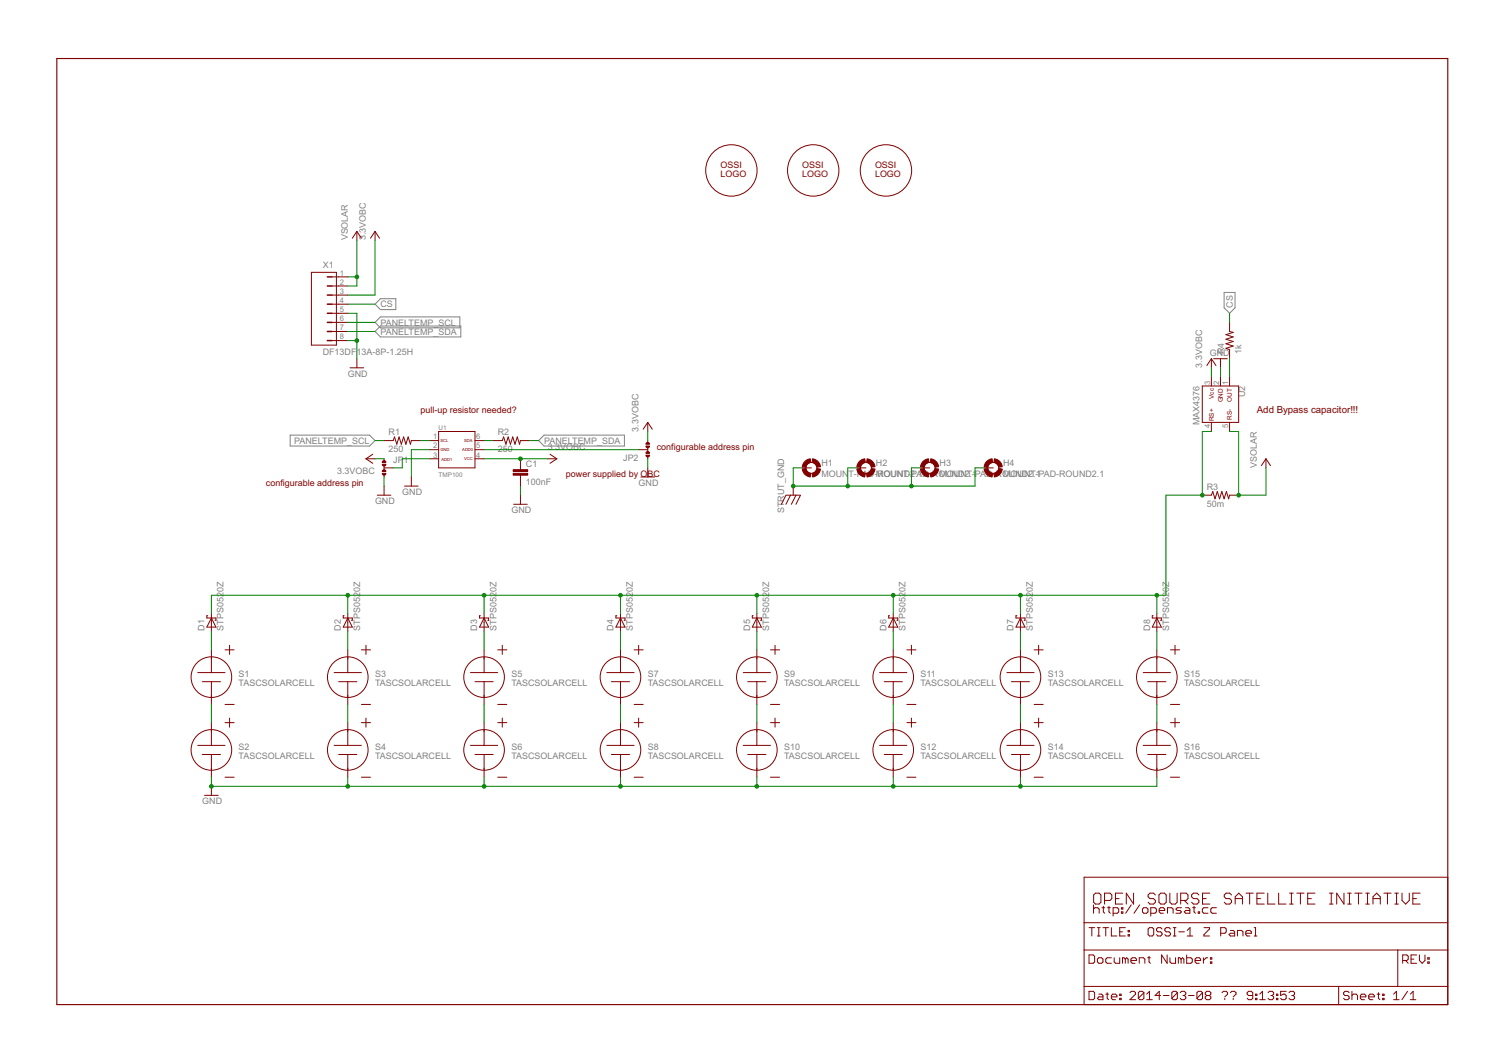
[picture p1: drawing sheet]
<?xml version="1.0" encoding="utf-8"?>
<!DOCTYPE eagle SYSTEM "eagle.dtd">
<eagle version="6.5.0">
<drawing>
<settings>
<setting alwaysvectorfont="no"/>
<setting verticaltext="up"/>
</settings>
<grid distance="0.1" unitdist="inch" unit="inch" style="lines" multiple="1" display="no" altdistance="0.01" altunitdist="inch" altunit="inch"/>
<schematic xreflabel="%F%N/%S.%C%R" xrefpart="/%S.%C%R">
<libraries>
<library name="OSSI">
<symbols>
<symbol name="TASCSOLARCELL">
<circle x="0" y="0" radius="5.6796125" width="0.254" layer="94"/>
<wire x1="-3.81" y1="1.27" x2="0" y2="1.27" width="0.254" layer="94"/>
<wire x1="0" y1="1.27" x2="3.81" y2="1.27" width="0.254" layer="94"/>
<wire x1="-2.54" y1="-1.27" x2="0" y2="-1.27" width="0.254" layer="94"/>
<wire x1="0" y1="-1.27" x2="2.54" y2="-1.27" width="0.254" layer="94"/>
<wire x1="0" y1="1.27" x2="0" y2="5.588" width="0.254" layer="94"/>
<wire x1="0" y1="-1.27" x2="0" y2="-5.588" width="0.254" layer="94"/>
<pin name="P" x="0" y="7.62" visible="off" length="short" direction="pwr" rot="R270"/>
<pin name="N" x="0" y="-7.62" visible="off" length="short" direction="pwr" rot="R90"/>
<wire x1="3.81" y1="7.62" x2="6.35" y2="7.62" width="0.254" layer="94"/>
<wire x1="5.08" y1="8.89" x2="5.08" y2="6.35" width="0.254" layer="94"/>
<wire x1="3.81" y1="-7.62" x2="6.35" y2="-7.62" width="0.254" layer="94"/>
<text x="7.62" y="0" size="1.778" layer="95">&gt;NAME</text>
<text x="7.62" y="-2.54" size="1.778" layer="96">&gt;VALUE</text>
</symbol>
<symbol name="SCHOTTKYDIODE">
<wire x1="-1.27" y1="-1.27" x2="1.27" y2="0" width="0.254" layer="94"/>
<wire x1="1.27" y1="0" x2="-1.27" y2="1.27" width="0.254" layer="94"/>
<wire x1="1.905" y1="1.27" x2="1.27" y2="1.27" width="0.254" layer="94"/>
<wire x1="1.27" y1="1.27" x2="1.27" y2="0" width="0.254" layer="94"/>
<wire x1="-1.27" y1="1.27" x2="-1.27" y2="-1.27" width="0.254" layer="94"/>
<wire x1="1.27" y1="0" x2="1.27" y2="-1.27" width="0.254" layer="94"/>
<wire x1="1.905" y1="1.27" x2="1.905" y2="1.016" width="0.254" layer="94"/>
<wire x1="1.27" y1="-1.27" x2="0.635" y2="-1.27" width="0.254" layer="94"/>
<wire x1="0.635" y1="-1.016" x2="0.635" y2="-1.27" width="0.254" layer="94"/>
<text x="-2.286" y="1.905" size="1.778" layer="95">&gt;NAME</text>
<text x="-2.286" y="-3.429" size="1.778" layer="96">&gt;VALUE</text>
<pin name="A" x="-2.54" y="0" visible="off" length="short" direction="pas"/>
<pin name="C" x="2.54" y="0" visible="off" length="short" direction="pas" rot="R180"/>
</symbol>
<symbol name="GND">
<wire x1="-1.905" y1="0" x2="1.905" y2="0" width="0.254" layer="94"/>
<text x="-2.54" y="-2.54" size="1.778" layer="96">&gt;VALUE</text>
<pin name="GND" x="0" y="2.54" visible="off" length="short" direction="sup" rot="R270"/>
</symbol>
<symbol name="TMP100">
<wire x1="-5.08" y1="5.08" x2="5.08" y2="5.08" width="0.254" layer="94"/>
<wire x1="5.08" y1="5.08" x2="5.08" y2="-5.08" width="0.254" layer="94"/>
<wire x1="5.08" y1="-5.08" x2="-5.08" y2="-5.08" width="0.254" layer="94"/>
<wire x1="-5.08" y1="-5.08" x2="-5.08" y2="5.08" width="0.254" layer="94"/>
<pin name="1" x="-7.62" y="2.54" visible="pad" length="short"/>
<pin name="6" x="7.62" y="2.54" visible="pad" length="short" rot="R180"/>
<pin name="2" x="-7.62" y="0" visible="pad" length="short"/>
<pin name="5" x="7.62" y="0" visible="pad" length="short" rot="R180"/>
<pin name="3" x="-7.62" y="-2.54" visible="pad" length="short"/>
<pin name="4" x="7.62" y="-2.54" visible="pad" length="short" rot="R180"/>
<text x="-5.08" y="5.588" size="1.27" layer="95">&gt;NAME</text>
<text x="-5.08" y="-7.62" size="1.27" layer="96">&gt;VALUE</text>
<text x="2.032" y="-2.794" size="0.8128" layer="94">VCC</text>
<text x="-4.572" y="2.032" size="0.8128" layer="94">SCL</text>
<text x="2.032" y="2.286" size="0.8128" layer="94">SDA</text>
<text x="-4.572" y="-0.254" size="0.8128" layer="94">GND</text>
<text x="1.524" y="-0.254" size="0.8128" layer="94">ADD0</text>
<text x="-4.318" y="-3.048" size="0.8128" layer="94">ADD1</text>
</symbol>
<symbol name="R">
<wire x1="-2.54" y1="0" x2="-2.159" y2="1.016" width="0.2032" layer="94"/>
<wire x1="-2.159" y1="1.016" x2="-1.524" y2="-1.016" width="0.2032" layer="94"/>
<wire x1="-1.524" y1="-1.016" x2="-0.889" y2="1.016" width="0.2032" layer="94"/>
<wire x1="-0.889" y1="1.016" x2="-0.254" y2="-1.016" width="0.2032" layer="94"/>
<wire x1="-0.254" y1="-1.016" x2="0.381" y2="1.016" width="0.2032" layer="94"/>
<wire x1="0.381" y1="1.016" x2="1.016" y2="-1.016" width="0.2032" layer="94"/>
<wire x1="1.016" y1="-1.016" x2="1.651" y2="1.016" width="0.2032" layer="94"/>
<wire x1="1.651" y1="1.016" x2="2.286" y2="-1.016" width="0.2032" layer="94"/>
<wire x1="2.286" y1="-1.016" x2="2.54" y2="0" width="0.2032" layer="94"/>
<text x="-3.81" y="1.4986" size="1.778" layer="95">&gt;NAME</text>
<text x="-3.81" y="-3.302" size="1.778" layer="96">&gt;VALUE</text>
<pin name="2" x="5.08" y="0" visible="off" length="short" direction="pas" swaplevel="1" rot="R180"/>
<pin name="1" x="-5.08" y="0" visible="off" length="short" direction="pas" swaplevel="1"/>
</symbol>
<symbol name="3.3VOBC">
<wire x1="1.27" y1="0.635" x2="0" y2="2.54" width="0.254" layer="94"/>
<wire x1="0" y1="2.54" x2="-1.27" y2="0.635" width="0.254" layer="94"/>
<text x="-2.54" y="0" size="1.778" layer="96" rot="R90">&gt;VALUE</text>
<pin name="3.3VOBC" x="0" y="0" visible="off" length="short" direction="sup" rot="R90"/>
</symbol>
<symbol name="C">
<wire x1="0" y1="0" x2="0" y2="-0.508" width="0.1524" layer="94"/>
<wire x1="0" y1="-2.54" x2="0" y2="-2.032" width="0.1524" layer="94"/>
<text x="1.524" y="0.381" size="1.778" layer="95">&gt;NAME</text>
<text x="1.524" y="-4.699" size="1.778" layer="96">&gt;VALUE</text>
<rectangle x1="-2.032" y1="-2.032" x2="2.032" y2="-1.524" layer="94"/>
<rectangle x1="-2.032" y1="-1.016" x2="2.032" y2="-0.508" layer="94"/>
<pin name="1" x="0" y="2.54" visible="off" length="short" direction="pas" swaplevel="1" rot="R270"/>
<pin name="2" x="0" y="-5.08" visible="off" length="short" direction="pas" swaplevel="1" rot="R90"/>
</symbol>
<symbol name="MAX4376">
<pin name="P$1" x="-7.62" y="2.54" visible="pad" length="short" direction="out"/>
<pin name="P$2" x="-7.62" y="0" visible="pad" length="short" direction="pwr"/>
<pin name="P$3" x="-7.62" y="-2.54" visible="pad" length="short" direction="pwr"/>
<pin name="P$4" x="7.62" y="-2.54" visible="pad" length="short" direction="in" rot="R180"/>
<pin name="P$5" x="7.62" y="2.54" visible="pad" length="short" direction="in" rot="R180"/>
<wire x1="-5.08" y1="5.08" x2="-5.08" y2="-5.08" width="0.254" layer="94"/>
<wire x1="-5.08" y1="-5.08" x2="5.08" y2="-5.08" width="0.254" layer="94"/>
<wire x1="5.08" y1="-5.08" x2="5.08" y2="5.08" width="0.254" layer="94"/>
<wire x1="5.08" y1="5.08" x2="-5.08" y2="5.08" width="0.254" layer="94"/>
<text x="-5.08" y="5.08" size="1.778" layer="95">&gt;NAME</text>
<text x="-5.08" y="-7.62" size="1.778" layer="96">&gt;VALUE</text>
<text x="-4.445" y="1.905" size="1.27" layer="94">OUT</text>
<text x="-4.445" y="-0.635" size="1.27" layer="94">GND</text>
<text x="-4.445" y="-3.175" size="1.27" layer="94">Vcc</text>
<text x="1.27" y="-3.175" size="1.27" layer="94">RS+</text>
<text x="1.27" y="1.905" size="1.27" layer="94">RS-</text>
</symbol>
<symbol name="CON1X8">
<wire x1="-5.08" y1="11.43" x2="1.905" y2="11.43" width="0.254" layer="94"/>
<wire x1="1.905" y1="-8.89" x2="1.905" y2="11.43" width="0.254" layer="94"/>
<wire x1="1.905" y1="-8.89" x2="-5.08" y2="-8.89" width="0.254" layer="94"/>
<wire x1="-5.08" y1="11.43" x2="-5.08" y2="-8.89" width="0.254" layer="94"/>
<wire x1="2.54" y1="10.16" x2="0.635" y2="10.16" width="0.1524" layer="94"/>
<wire x1="2.54" y1="7.62" x2="0.635" y2="7.62" width="0.1524" layer="94"/>
<wire x1="2.54" y1="5.08" x2="0.635" y2="5.08" width="0.1524" layer="94"/>
<wire x1="2.54" y1="2.54" x2="0.635" y2="2.54" width="0.1524" layer="94"/>
<wire x1="2.54" y1="0" x2="0.635" y2="0" width="0.1524" layer="94"/>
<wire x1="2.54" y1="-2.54" x2="0.635" y2="-2.54" width="0.1524" layer="94"/>
<wire x1="2.54" y1="-5.08" x2="0.635" y2="-5.08" width="0.1524" layer="94"/>
<wire x1="2.54" y1="-7.62" x2="0.635" y2="-7.62" width="0.1524" layer="94"/>
<wire x1="0.635" y1="10.16" x2="-0.635" y2="10.16" width="0.4064" layer="94"/>
<wire x1="0.635" y1="7.62" x2="-0.635" y2="7.62" width="0.4064" layer="94"/>
<wire x1="0.635" y1="5.08" x2="-0.635" y2="5.08" width="0.4064" layer="94"/>
<wire x1="0.635" y1="2.54" x2="-0.635" y2="2.54" width="0.4064" layer="94"/>
<wire x1="0.635" y1="0" x2="-0.635" y2="0" width="0.4064" layer="94"/>
<wire x1="0.635" y1="-2.54" x2="-0.635" y2="-2.54" width="0.4064" layer="94"/>
<wire x1="0.635" y1="-5.08" x2="-0.635" y2="-5.08" width="0.4064" layer="94"/>
<wire x1="0.635" y1="-7.62" x2="-0.635" y2="-7.62" width="0.4064" layer="94"/>
<text x="-1.905" y="12.7" size="1.778" layer="95">&gt;NAME</text>
<text x="-1.905" y="-11.7475" size="1.778" layer="96">&gt;VALUE</text>
<pin name="1" x="5.08" y="10.16" visible="pad" length="short" direction="pas" rot="R180"/>
<pin name="2" x="5.08" y="7.62" visible="pad" length="short" direction="pas" rot="R180"/>
<pin name="3" x="5.08" y="5.08" visible="pad" length="short" direction="pas" rot="R180"/>
<pin name="4" x="5.08" y="2.54" visible="pad" length="short" direction="pas" rot="R180"/>
<pin name="5" x="5.08" y="0" visible="pad" length="short" direction="pas" rot="R180"/>
<pin name="6" x="5.08" y="-2.54" visible="pad" length="short" direction="pas" rot="R180"/>
<pin name="7" x="5.08" y="-5.08" visible="pad" length="short" direction="pas" rot="R180"/>
<pin name="8" x="5.08" y="-7.62" visible="pad" length="short" direction="pas" rot="R180"/>
</symbol>
<symbol name="VSOLAR">
<wire x1="1.27" y1="0.635" x2="0" y2="2.54" width="0.254" layer="94"/>
<wire x1="0" y1="2.54" x2="-1.27" y2="0.635" width="0.254" layer="94"/>
<text x="-2.54" y="0" size="1.778" layer="96" rot="R90">&gt;VALUE</text>
<pin name="VSOLAR" x="0" y="0" visible="off" length="short" direction="sup" rot="R90"/>
</symbol>
<symbol name="J2">
<wire x1="0" y1="2.54" x2="0" y2="1.778" width="0.1524" layer="94"/>
<wire x1="0" y1="0.508" x2="0" y2="-0.508" width="0.1524" layer="94"/>
<wire x1="0" y1="-2.54" x2="0" y2="-1.778" width="0.1524" layer="94"/>
<wire x1="-0.254" y1="1.524" x2="0.254" y2="1.524" width="0.508" layer="94" curve="-180" cap="flat"/>
<wire x1="-0.254" y1="-1.016" x2="0.254" y2="-1.016" width="0.508" layer="94" curve="-180" cap="flat"/>
<wire x1="0.254" y1="1.016" x2="-0.254" y2="1.016" width="0.508" layer="94" curve="-180" cap="flat"/>
<wire x1="0.254" y1="-1.524" x2="-0.254" y2="-1.524" width="0.508" layer="94" curve="-180" cap="flat"/>
<text x="2.54" y="1.27" size="1.778" layer="95">&gt;NAME</text>
<pin name="2" x="2.54" y="0" visible="off" length="short" direction="pas" rot="R180"/>
<pin name="1" x="0" y="2.54" visible="off" length="point" direction="pas" rot="R270"/>
<pin name="3" x="0" y="-2.54" visible="off" length="point" direction="pas" rot="R90"/>
</symbol>
<symbol name="PAD-ROUND">
<wire x1="0.254" y1="2.032" x2="2.032" y2="0.254" width="1.016" layer="94" curve="-75.749967" cap="flat"/>
<wire x1="-2.032" y1="0.254" x2="-0.254" y2="2.032" width="1.016" layer="94" curve="-75.749967" cap="flat"/>
<wire x1="-2.032" y1="-0.254" x2="-0.254" y2="-2.032" width="1.016" layer="94" curve="75.749967" cap="flat"/>
<wire x1="0.254" y1="-2.032" x2="2.032" y2="-0.254" width="1.016" layer="94" curve="75.749967" cap="flat"/>
<circle x="0" y="0" radius="1.524" width="0.0508" layer="94"/>
<text x="2.794" y="0.5842" size="1.778" layer="95">&gt;NAME</text>
<text x="2.794" y="-2.4638" size="1.778" layer="96">&gt;VALUE</text>
<pin name="MOUNT" x="-2.54" y="0" visible="off" length="short" direction="pas"/>
</symbol>
<symbol name="STRUT_GND">
<wire x1="-1.905" y1="-2.54" x2="-0.762" y2="-2.54" width="0.254" layer="94"/>
<text x="-2.54" y="-7.62" size="1.778" layer="96" rot="R90">&gt;VALUE</text>
<pin name="STRUT_GND" x="0" y="0" visible="off" length="short" direction="sup" rot="R270"/>
<wire x1="-0.762" y1="-2.54" x2="0.762" y2="-2.54" width="0.254" layer="94"/>
<wire x1="0.762" y1="-2.54" x2="1.905" y2="-2.54" width="0.254" layer="94"/>
<wire x1="2.032" y1="-2.54" x2="0.762" y2="-5.08" width="0.254" layer="94"/>
<wire x1="0.762" y1="-2.54" x2="-0.508" y2="-5.08" width="0.254" layer="94"/>
<wire x1="-0.762" y1="-2.54" x2="-2.032" y2="-5.08" width="0.254" layer="94"/>
<wire x1="-2.032" y1="-2.54" x2="-3.302" y2="-5.08" width="0.254" layer="94"/>
</symbol>
<symbol name="OSSILOGO">
<text x="0" y="0" size="1.778" layer="94">OSSI</text>
<circle x="3.048" y="-0.762" radius="7.184203125" width="0.254" layer="94"/>
<text x="0" y="-2.54" size="1.778" layer="94">LOGO</text>
</symbol>
</symbols>
<devicesets>
<deviceset name="TASCSOLARCELL" prefix="S">
<gates>
<gate name="G$1" symbol="TASCSOLARCELL" x="0" y="0"/>
</gates>
<devices>
<device name="" package="TASCSOLARCELL">
<connects>
<connect gate="G$1" pin="N" pad="N"/>
<connect gate="G$1" pin="P" pad="P"/>
</connects>
<technologies>
<technology name=""/>
</technologies>
</device>
</devices>
</deviceset>
<deviceset name="STPS0520Z" prefix="D">
<gates>
<gate name="G$1" symbol="SCHOTTKYDIODE" x="0" y="0"/>
</gates>
<devices>
<device name="" package="SOD-123">
<connects>
<connect gate="G$1" pin="A" pad="A"/>
<connect gate="G$1" pin="C" pad="C"/>
</connects>
<technologies>
<technology name=""/>
</technologies>
</device>
</devices>
</deviceset>
<deviceset name="GND" prefix="GND">
<gates>
<gate name="1" symbol="GND" x="0" y="0"/>
</gates>
<devices>
<device name="">
<technologies>
<technology name=""/>
</technologies>
</device>
</devices>
</deviceset>
<deviceset name="TMP100" prefix="U">
<gates>
<gate name="G$1" symbol="TMP100" x="0" y="0"/>
</gates>
<devices>
<device name="" package="SOT23-6DBV">
<connects>
<connect gate="G$1" pin="1" pad="1"/>
<connect gate="G$1" pin="2" pad="2"/>
<connect gate="G$1" pin="3" pad="3"/>
<connect gate="G$1" pin="4" pad="4"/>
<connect gate="G$1" pin="5" pad="5"/>
<connect gate="G$1" pin="6" pad="6"/>
</connects>
<technologies>
<technology name=""/>
</technologies>
</device>
</devices>
</deviceset>
<deviceset name="R" prefix="R" uservalue="yes">
<gates>
<gate name="G$1" symbol="R" x="0" y="0"/>
</gates>
<devices>
<device name="0603(1608)" package="R0603(1608)">
<connects>
<connect gate="G$1" pin="1" pad="1"/>
<connect gate="G$1" pin="2" pad="2"/>
</connects>
<technologies>
<technology name=""/>
</technologies>
</device>
<device name="0805(2012)" package="R0805(2012)">
<connects>
<connect gate="G$1" pin="1" pad="1"/>
<connect gate="G$1" pin="2" pad="2"/>
</connects>
<technologies>
<technology name=""/>
</technologies>
</device>
<device name="WSL1206" package="WSL1206">
<connects>
<connect gate="G$1" pin="1" pad="P$1"/>
<connect gate="G$1" pin="2" pad="P$2"/>
</connects>
<technologies>
<technology name=""/>
</technologies>
</device>
</devices>
</deviceset>
<deviceset name="3.3VOBC" prefix="3.3VOBC">
<gates>
<gate name="G$1" symbol="3.3VOBC" x="0" y="0"/>
</gates>
<devices>
<device name="">
<technologies>
<technology name=""/>
</technologies>
</device>
</devices>
</deviceset>
<deviceset name="C" prefix="C" uservalue="yes">
<gates>
<gate name="G$1" symbol="C" x="0" y="0"/>
</gates>
<devices>
<device name="0603(1608)" package="C0603(1608)">
<connects>
<connect gate="G$1" pin="1" pad="1"/>
<connect gate="G$1" pin="2" pad="2"/>
</connects>
<technologies>
<technology name=""/>
</technologies>
</device>
<device name="0805(2012)" package="C0805(2012)">
<connects>
<connect gate="G$1" pin="1" pad="1"/>
<connect gate="G$1" pin="2" pad="2"/>
</connects>
<technologies>
<technology name=""/>
</technologies>
</device>
</devices>
</deviceset>
<deviceset name="MAX4376" prefix="U">
<gates>
<gate name="G$1" symbol="MAX4376" x="0" y="0"/>
</gates>
<devices>
<device name="" package="SOT23-5DBV">
<connects>
<connect gate="G$1" pin="P$1" pad="1"/>
<connect gate="G$1" pin="P$2" pad="2"/>
<connect gate="G$1" pin="P$3" pad="3"/>
<connect gate="G$1" pin="P$4" pad="4"/>
<connect gate="G$1" pin="P$5" pad="5"/>
</connects>
<technologies>
<technology name=""/>
</technologies>
</device>
</devices>
</deviceset>
<deviceset name="DF13" prefix="X">
<gates>
<gate name="G$1" symbol="CON1X8" x="0" y="0"/>
</gates>
<devices>
<device name="DF13C-8P-1.25V" package="DF13C-8P">
<connects>
<connect gate="G$1" pin="1" pad="1"/>
<connect gate="G$1" pin="2" pad="2"/>
<connect gate="G$1" pin="3" pad="3"/>
<connect gate="G$1" pin="4" pad="4"/>
<connect gate="G$1" pin="5" pad="5"/>
<connect gate="G$1" pin="6" pad="6"/>
<connect gate="G$1" pin="7" pad="7"/>
<connect gate="G$1" pin="8" pad="8"/>
</connects>
<technologies>
<technology name=""/>
</technologies>
</device>
<device name="DF13A-8P-1.25H" package="DF13A-8P">
<connects>
<connect gate="G$1" pin="1" pad="1"/>
<connect gate="G$1" pin="2" pad="2"/>
<connect gate="G$1" pin="3" pad="3"/>
<connect gate="G$1" pin="4" pad="4"/>
<connect gate="G$1" pin="5" pad="5"/>
<connect gate="G$1" pin="6" pad="6"/>
<connect gate="G$1" pin="7" pad="7"/>
<connect gate="G$1" pin="8" pad="8"/>
</connects>
<technologies>
<technology name=""/>
</technologies>
</device>
<device name="DF13-8P-1.25DSA" package="DF13-8P-1.25DSA">
<connects>
<connect gate="G$1" pin="1" pad="1"/>
<connect gate="G$1" pin="2" pad="2"/>
<connect gate="G$1" pin="3" pad="3"/>
<connect gate="G$1" pin="4" pad="4"/>
<connect gate="G$1" pin="5" pad="5"/>
<connect gate="G$1" pin="6" pad="6"/>
<connect gate="G$1" pin="7" pad="7"/>
<connect gate="G$1" pin="8" pad="8"/>
</connects>
<technologies>
<technology name=""/>
</technologies>
</device>
</devices>
</deviceset>
<deviceset name="VSOLAR" prefix="VSOLAR">
<gates>
<gate name="G$1" symbol="VSOLAR" x="0" y="0"/>
</gates>
<devices>
<device name="">
<technologies>
<technology name=""/>
</technologies>
</device>
</devices>
</deviceset>
<deviceset name="JP2" prefix="JP">
<gates>
<gate name="G$1" symbol="J2" x="0" y="0"/>
</gates>
<devices>
<device name="" package="JP2SMD0603">
<connects>
<connect gate="G$1" pin="1" pad="1"/>
<connect gate="G$1" pin="2" pad="2"/>
<connect gate="G$1" pin="3" pad="3"/>
</connects>
<technologies>
<technology name=""/>
</technologies>
</device>
</devices>
</deviceset>
<deviceset name="MOUNT-PAD-ROUND" prefix="H">
<gates>
<gate name="G$1" symbol="PAD-ROUND" x="0" y="0"/>
</gates>
<devices>
<device name="3.2" package="3.2-PAD-ROUND">
<connects>
<connect gate="G$1" pin="MOUNT" pad="B3,2"/>
</connects>
<technologies>
<technology name=""/>
</technologies>
</device>
<device name="2.1" package="2.1-PAD-ROUND">
<connects>
<connect gate="G$1" pin="MOUNT" pad="B3,2"/>
</connects>
<technologies>
<technology name=""/>
</technologies>
</device>
</devices>
</deviceset>
<deviceset name="STRUT_GND" prefix="STRUT_GND">
<gates>
<gate name="G$1" symbol="STRUT_GND" x="0" y="0"/>
</gates>
<devices>
<device name="">
<technologies>
<technology name=""/>
</technologies>
</device>
</devices>
</deviceset>
<deviceset name="OSSILOGO">
<gates>
<gate name="G$1" symbol="OSSILOGO" x="0" y="0"/>
</gates>
<devices>
<device name="-10" package="OSSILOGO1010">
<technologies>
<technology name=""/>
</technologies>
</device>
<device name="-30" package="OSSILOGO3030">
<technologies>
<technology name=""/>
</technologies>
</device>
<device name="RECT" package="OSSILOGORECT1005">
<technologies>
<technology name=""/>
</technologies>
</device>
</devices>
</deviceset>
<deviceset name="OSSITAG">
<gates>
<gate name="G$1" symbol="OSSILOGO" x="-2.54" y="2.54"/>
</gates>
<devices>
<device name="" package="OSSISCIENCEISFANTASY">
<technologies>
<technology name=""/>
</technologies>
</device>
<device name="CC" package="CCLOGO">
<technologies>
<technology name=""/>
</technologies>
</device>
</devices>
</deviceset>
</devicesets>
</library>
<library name="frames">
<symbols>
<symbol name="DINA3_L">
<frame x1="0" y1="0" x2="388.62" y2="264.16" columns="4" rows="4" layer="94" border-left="no" border-top="no" border-right="no" border-bottom="no"/>
</symbol>
<symbol name="DOCFIELD">
<wire x1="0" y1="0" x2="71.12" y2="0" width="0.1016" layer="94"/>
<wire x1="101.6" y1="15.24" x2="87.63" y2="15.24" width="0.1016" layer="94"/>
<wire x1="0" y1="0" x2="0" y2="5.08" width="0.1016" layer="94"/>
<wire x1="0" y1="5.08" x2="71.12" y2="5.08" width="0.1016" layer="94"/>
<wire x1="0" y1="5.08" x2="0" y2="15.24" width="0.1016" layer="94"/>
<wire x1="101.6" y1="15.24" x2="101.6" y2="5.08" width="0.1016" layer="94"/>
<wire x1="71.12" y1="5.08" x2="71.12" y2="0" width="0.1016" layer="94"/>
<wire x1="71.12" y1="5.08" x2="87.63" y2="5.08" width="0.1016" layer="94"/>
<wire x1="71.12" y1="0" x2="101.6" y2="0" width="0.1016" layer="94"/>
<wire x1="87.63" y1="15.24" x2="87.63" y2="5.08" width="0.1016" layer="94"/>
<wire x1="87.63" y1="15.24" x2="0" y2="15.24" width="0.1016" layer="94"/>
<wire x1="87.63" y1="5.08" x2="101.6" y2="5.08" width="0.1016" layer="94"/>
<wire x1="101.6" y1="5.08" x2="101.6" y2="0" width="0.1016" layer="94"/>
<wire x1="0" y1="15.24" x2="0" y2="22.86" width="0.1016" layer="94"/>
<wire x1="101.6" y1="35.56" x2="0" y2="35.56" width="0.1016" layer="94"/>
<wire x1="101.6" y1="35.56" x2="101.6" y2="22.86" width="0.1016" layer="94"/>
<wire x1="0" y1="22.86" x2="101.6" y2="22.86" width="0.1016" layer="94"/>
<wire x1="0" y1="22.86" x2="0" y2="35.56" width="0.1016" layer="94"/>
<wire x1="101.6" y1="22.86" x2="101.6" y2="15.24" width="0.1016" layer="94"/>
<text x="1.27" y="1.27" size="2.54" layer="94" font="vector">Date:</text>
<text x="12.7" y="1.27" size="2.54" layer="94" font="vector">&gt;LAST_DATE_TIME</text>
<text x="72.39" y="1.27" size="2.54" layer="94" font="vector">Sheet:</text>
<text x="86.36" y="1.27" size="2.54" layer="94" font="vector">&gt;SHEET</text>
<text x="88.9" y="11.43" size="2.54" layer="94" font="vector">REV:</text>
<text x="1.27" y="19.05" size="2.54" layer="94" font="vector">TITLE:</text>
<text x="1.27" y="11.43" size="2.54" layer="94" font="vector">Document Number:</text>
<text x="17.78" y="19.05" size="2.54" layer="94" font="vector">&gt;DRAWING_NAME</text>
</symbol>
</symbols>
<devicesets>
<deviceset name="DINA3_L" prefix="FRAME" uservalue="yes">
<gates>
<gate name="G$1" symbol="DINA3_L" x="0" y="0"/>
<gate name="G$2" symbol="DOCFIELD" x="287.02" y="0" addlevel="must"/>
</gates>
<devices>
<device name="">
<technologies>
<technology name=""/>
</technologies>
</device>
</devices>
</deviceset>
</devicesets>
</library>
</libraries>
<attributes>
</attributes>
<variantdefs>
</variantdefs>
<classes>
<class number="0" name="default" width="0" drill="0">
</class>
</classes>
<parts>
<part name="S1" library="OSSI" deviceset="TASCSOLARCELL" device=""/>
<part name="S2" library="OSSI" deviceset="TASCSOLARCELL" device=""/>
<part name="D1" library="OSSI" deviceset="STPS0520Z" device=""/>
<part name="GND1" library="OSSI" deviceset="GND" device=""/>
<part name="S3" library="OSSI" deviceset="TASCSOLARCELL" device=""/>
<part name="S4" library="OSSI" deviceset="TASCSOLARCELL" device=""/>
<part name="D2" library="OSSI" deviceset="STPS0520Z" device=""/>
<part name="S5" library="OSSI" deviceset="TASCSOLARCELL" device=""/>
<part name="S6" library="OSSI" deviceset="TASCSOLARCELL" device=""/>
<part name="D3" library="OSSI" deviceset="STPS0520Z" device=""/>
<part name="S7" library="OSSI" deviceset="TASCSOLARCELL" device=""/>
<part name="S8" library="OSSI" deviceset="TASCSOLARCELL" device=""/>
<part name="D4" library="OSSI" deviceset="STPS0520Z" device=""/>
<part name="S9" library="OSSI" deviceset="TASCSOLARCELL" device=""/>
<part name="S10" library="OSSI" deviceset="TASCSOLARCELL" device=""/>
<part name="D5" library="OSSI" deviceset="STPS0520Z" device=""/>
<part name="S11" library="OSSI" deviceset="TASCSOLARCELL" device=""/>
<part name="S12" library="OSSI" deviceset="TASCSOLARCELL" device=""/>
<part name="D6" library="OSSI" deviceset="STPS0520Z" device=""/>
<part name="S13" library="OSSI" deviceset="TASCSOLARCELL" device=""/>
<part name="S14" library="OSSI" deviceset="TASCSOLARCELL" device=""/>
<part name="D7" library="OSSI" deviceset="STPS0520Z" device=""/>
<part name="S15" library="OSSI" deviceset="TASCSOLARCELL" device=""/>
<part name="S16" library="OSSI" deviceset="TASCSOLARCELL" device=""/>
<part name="D8" library="OSSI" deviceset="STPS0520Z" device=""/>
<part name="U1" library="OSSI" deviceset="TMP100" device=""/>
<part name="GND2" library="OSSI" deviceset="GND" device=""/>
<part name="R1" library="OSSI" deviceset="R" device="0603(1608)" value="250"/>
<part name="R2" library="OSSI" deviceset="R" device="0603(1608)" value="250"/>
<part name="3.3VOBC1" library="OSSI" deviceset="3.3VOBC" device=""/>
<part name="C1" library="OSSI" deviceset="C" device="0603(1608)" value="100nF"/>
<part name="GND3" library="OSSI" deviceset="GND" device=""/>
<part name="R3" library="OSSI" deviceset="R" device="WSL1206" value="50m"/>
<part name="U2" library="OSSI" deviceset="MAX4376" device=""/>
<part name="3.3VOBC2" library="OSSI" deviceset="3.3VOBC" device=""/>
<part name="R4" library="OSSI" deviceset="R" device="0603(1608)" value="1k"/>
<part name="GND4" library="OSSI" deviceset="GND" device=""/>
<part name="X1" library="OSSI" deviceset="DF13" device="DF13A-8P-1.25H"/>
<part name="VSOLAR1" library="OSSI" deviceset="VSOLAR" device=""/>
<part name="VSOLAR2" library="OSSI" deviceset="VSOLAR" device=""/>
<part name="3.3VOBC3" library="OSSI" deviceset="3.3VOBC" device=""/>
<part name="GND5" library="OSSI" deviceset="GND" device=""/>
<part name="JP1" library="OSSI" deviceset="JP2" device=""/>
<part name="JP2" library="OSSI" deviceset="JP2" device=""/>
<part name="3.3VOBC4" library="OSSI" deviceset="3.3VOBC" device=""/>
<part name="GND6" library="OSSI" deviceset="GND" device=""/>
<part name="3.3VOBC5" library="OSSI" deviceset="3.3VOBC" device=""/>
<part name="GND7" library="OSSI" deviceset="GND" device=""/>
<part name="H1" library="OSSI" deviceset="MOUNT-PAD-ROUND" device="2.1"/>
<part name="H2" library="OSSI" deviceset="MOUNT-PAD-ROUND" device="2.1"/>
<part name="H3" library="OSSI" deviceset="MOUNT-PAD-ROUND" device="2.1"/>
<part name="H4" library="OSSI" deviceset="MOUNT-PAD-ROUND" device="2.1"/>
<part name="STRUT_GND1" library="OSSI" deviceset="STRUT_GND" device=""/>
<part name="U$2" library="OSSI" deviceset="OSSILOGO" device="-10"/>
<part name="U$1" library="OSSI" deviceset="OSSILOGO" device="-10"/>
<part name="U$3" library="OSSI" deviceset="OSSITAG" device="CC"/>
<part name="FRAME1" library="frames" deviceset="DINA3_L" device=""/>
</parts>
<sheets>
<sheet>
<plain>
<text x="58.42" y="144.78" size="1.778" layer="94">configurable address pin</text>
<text x="101.6" y="165.1" size="1.778" layer="94">pull-up resistor needed?</text>
<text x="142.24" y="147.32" size="1.778" layer="94">power supplied by OBC</text>
<text x="335.28" y="165.1" size="1.9304" layer="94">Add Bypass capacitor!!!</text>
<text x="167.64" y="154.94" size="1.778" layer="94">configurable address pin</text>
<text x="289.56" y="27.94" size="3.302" layer="94" font="vector">OPEN SOURSE SATELLITE INITIATIVE</text>
<text x="289.56" y="25.4" size="2.54" layer="94" font="vector">http://opensat.cc</text>
</plain>
<instances>
<instance part="S1" gate="G$1" x="43.18" y="91.44"/>
<instance part="S2" gate="G$1" x="43.18" y="71.12"/>
<instance part="D1" gate="G$1" x="43.18" y="106.68" rot="R90"/>
<instance part="GND1" gate="1" x="43.18" y="58.42"/>
<instance part="S3" gate="G$1" x="81.28" y="91.44"/>
<instance part="S4" gate="G$1" x="81.28" y="71.12"/>
<instance part="D2" gate="G$1" x="81.28" y="106.68" rot="R90"/>
<instance part="S5" gate="G$1" x="119.38" y="91.44"/>
<instance part="S6" gate="G$1" x="119.38" y="71.12"/>
<instance part="D3" gate="G$1" x="119.38" y="106.68" rot="R90"/>
<instance part="S7" gate="G$1" x="157.48" y="91.44"/>
<instance part="S8" gate="G$1" x="157.48" y="71.12"/>
<instance part="D4" gate="G$1" x="157.48" y="106.68" rot="R90"/>
<instance part="S9" gate="G$1" x="195.58" y="91.44"/>
<instance part="S10" gate="G$1" x="195.58" y="71.12"/>
<instance part="D5" gate="G$1" x="195.58" y="106.68" rot="R90"/>
<instance part="S11" gate="G$1" x="233.68" y="91.44"/>
<instance part="S12" gate="G$1" x="233.68" y="71.12"/>
<instance part="D6" gate="G$1" x="233.68" y="106.68" rot="R90"/>
<instance part="S13" gate="G$1" x="269.24" y="91.44"/>
<instance part="S14" gate="G$1" x="269.24" y="71.12"/>
<instance part="D7" gate="G$1" x="269.24" y="106.68" rot="R90"/>
<instance part="S15" gate="G$1" x="307.34" y="91.44"/>
<instance part="S16" gate="G$1" x="307.34" y="71.12"/>
<instance part="D8" gate="G$1" x="307.34" y="106.68" rot="R90"/>
<instance part="U1" gate="G$1" x="111.76" y="154.94"/>
<instance part="GND2" gate="1" x="99.06" y="144.78"/>
<instance part="R1" gate="G$1" x="96.52" y="157.48"/>
<instance part="R2" gate="G$1" x="127" y="157.48"/>
<instance part="3.3VOBC1" gate="G$1" x="137.16" y="152.4" rot="R270"/>
<instance part="C1" gate="G$1" x="129.54" y="149.86"/>
<instance part="GND3" gate="1" x="129.54" y="139.7"/>
<instance part="R3" gate="G$1" x="325.12" y="142.24"/>
<instance part="U2" gate="G$1" x="325.12" y="167.64" rot="R270"/>
<instance part="3.3VOBC2" gate="G$1" x="322.58" y="177.8"/>
<instance part="R4" gate="G$1" x="327.66" y="185.42" rot="R90"/>
<instance part="GND4" gate="1" x="325.12" y="180.34" rot="R180"/>
<instance part="X1" gate="G$1" x="76.2" y="193.04"/>
<instance part="VSOLAR1" gate="G$1" x="337.82" y="149.86"/>
<instance part="VSOLAR2" gate="G$1" x="83.82" y="213.36"/>
<instance part="3.3VOBC3" gate="G$1" x="88.9" y="213.36"/>
<instance part="GND5" gate="1" x="83.82" y="177.8"/>
<instance part="JP1" gate="G$1" x="91.44" y="149.86"/>
<instance part="JP2" gate="G$1" x="165.1" y="154.94" rot="R180"/>
<instance part="3.3VOBC4" gate="G$1" x="165.1" y="160.02"/>
<instance part="GND6" gate="1" x="165.1" y="147.32"/>
<instance part="3.3VOBC5" gate="G$1" x="88.9" y="152.4" rot="R90"/>
<instance part="GND7" gate="1" x="91.44" y="142.24"/>
<instance part="H1" gate="G$1" x="210.82" y="149.86"/>
<instance part="H2" gate="G$1" x="226.06" y="149.86"/>
<instance part="H3" gate="G$1" x="243.84" y="149.86"/>
<instance part="H4" gate="G$1" x="261.62" y="149.86"/>
<instance part="STRUT_GND1" gate="G$1" x="205.74" y="144.78"/>
<instance part="U$2" gate="G$1" x="228.6" y="233.68"/>
<instance part="U$1" gate="G$1" x="208.28" y="233.68"/>
<instance part="U$3" gate="G$1" x="185.42" y="233.68"/>
<instance part="FRAME1" gate="G$1" x="0" y="0"/>
<instance part="FRAME1" gate="G$2" x="287.02" y="0"/>
</instances>
<busses>
</busses>
<nets>
<net name="N$1" class="0">
<segment>
<pinref part="S2" gate="G$1" pin="P"/>
<pinref part="S1" gate="G$1" pin="N"/>
<wire x1="43.18" y1="78.74" x2="43.18" y2="83.82" width="0.1524" layer="91"/>
</segment>
</net>
<net name="N$2" class="0">
<segment>
<pinref part="S1" gate="G$1" pin="P"/>
<pinref part="D1" gate="G$1" pin="A"/>
<wire x1="43.18" y1="99.06" x2="43.18" y2="104.14" width="0.1524" layer="91"/>
</segment>
</net>
<net name="GND" class="0">
<segment>
<pinref part="GND1" gate="1" pin="GND"/>
<pinref part="S2" gate="G$1" pin="N"/>
<wire x1="43.18" y1="60.96" x2="43.18" y2="63.5" width="0.1524" layer="91"/>
<pinref part="S4" gate="G$1" pin="N"/>
<wire x1="81.28" y1="60.96" x2="81.28" y2="63.5" width="0.1524" layer="91"/>
<wire x1="43.18" y1="60.96" x2="81.28" y2="60.96" width="0.1524" layer="91"/>
<junction x="43.18" y="60.96"/>
<pinref part="S6" gate="G$1" pin="N"/>
<wire x1="119.38" y1="60.96" x2="119.38" y2="63.5" width="0.1524" layer="91"/>
<wire x1="81.28" y1="60.96" x2="119.38" y2="60.96" width="0.1524" layer="91"/>
<junction x="81.28" y="60.96"/>
<wire x1="119.38" y1="60.96" x2="157.48" y2="60.96" width="0.1524" layer="91"/>
<junction x="119.38" y="60.96"/>
<pinref part="S8" gate="G$1" pin="N"/>
<wire x1="157.48" y1="60.96" x2="195.58" y2="60.96" width="0.1524" layer="91"/>
<wire x1="195.58" y1="60.96" x2="233.68" y2="60.96" width="0.1524" layer="91"/>
<wire x1="233.68" y1="60.96" x2="269.24" y2="60.96" width="0.1524" layer="91"/>
<wire x1="269.24" y1="60.96" x2="307.34" y2="60.96" width="0.1524" layer="91"/>
<wire x1="157.48" y1="60.96" x2="157.48" y2="63.5" width="0.1524" layer="91"/>
<junction x="157.48" y="60.96"/>
<pinref part="S10" gate="G$1" pin="N"/>
<wire x1="195.58" y1="60.96" x2="195.58" y2="63.5" width="0.1524" layer="91"/>
<junction x="195.58" y="60.96"/>
<pinref part="S12" gate="G$1" pin="N"/>
<wire x1="233.68" y1="60.96" x2="233.68" y2="63.5" width="0.1524" layer="91"/>
<junction x="233.68" y="60.96"/>
<pinref part="S14" gate="G$1" pin="N"/>
<wire x1="269.24" y1="60.96" x2="269.24" y2="63.5" width="0.1524" layer="91"/>
<junction x="269.24" y="60.96"/>
<pinref part="S16" gate="G$1" pin="N"/>
<wire x1="307.34" y1="60.96" x2="307.34" y2="63.5" width="0.1524" layer="91"/>
</segment>
<segment>
<pinref part="GND2" gate="1" pin="GND"/>
<wire x1="99.06" y1="147.32" x2="99.06" y2="154.94" width="0.1524" layer="91"/>
<pinref part="U1" gate="G$1" pin="2"/>
<wire x1="99.06" y1="154.94" x2="104.14" y2="154.94" width="0.1524" layer="91"/>
</segment>
<segment>
<pinref part="GND3" gate="1" pin="GND"/>
<pinref part="C1" gate="G$1" pin="2"/>
<wire x1="129.54" y1="142.24" x2="129.54" y2="144.78" width="0.1524" layer="91"/>
</segment>
<segment>
<pinref part="U2" gate="G$1" pin="P$2"/>
<pinref part="GND4" gate="1" pin="GND"/>
<wire x1="325.12" y1="175.26" x2="325.12" y2="177.8" width="0.1524" layer="91"/>
</segment>
<segment>
<pinref part="X1" gate="G$1" pin="8"/>
<pinref part="GND5" gate="1" pin="GND"/>
<wire x1="81.28" y1="185.42" x2="83.82" y2="185.42" width="0.1524" layer="91"/>
<wire x1="83.82" y1="185.42" x2="83.82" y2="180.34" width="0.1524" layer="91"/>
<pinref part="X1" gate="G$1" pin="5"/>
<wire x1="81.28" y1="193.04" x2="83.82" y2="193.04" width="0.1524" layer="91"/>
<wire x1="83.82" y1="193.04" x2="83.82" y2="185.42" width="0.1524" layer="91"/>
<junction x="83.82" y="185.42"/>
</segment>
<segment>
<pinref part="JP2" gate="G$1" pin="1"/>
<pinref part="GND6" gate="1" pin="GND"/>
<wire x1="165.1" y1="149.86" x2="165.1" y2="152.4" width="0.1524" layer="91"/>
</segment>
<segment>
<pinref part="JP1" gate="G$1" pin="3"/>
<pinref part="GND7" gate="1" pin="GND"/>
<wire x1="91.44" y1="144.78" x2="91.44" y2="147.32" width="0.1524" layer="91"/>
</segment>
</net>
<net name="N$3" class="0">
<segment>
<pinref part="S4" gate="G$1" pin="P"/>
<pinref part="S3" gate="G$1" pin="N"/>
<wire x1="81.28" y1="78.74" x2="81.28" y2="83.82" width="0.1524" layer="91"/>
</segment>
</net>
<net name="N$4" class="0">
<segment>
<pinref part="S3" gate="G$1" pin="P"/>
<pinref part="D2" gate="G$1" pin="A"/>
<wire x1="81.28" y1="99.06" x2="81.28" y2="104.14" width="0.1524" layer="91"/>
</segment>
</net>
<net name="N$5" class="0">
<segment>
<pinref part="S6" gate="G$1" pin="P"/>
<pinref part="S5" gate="G$1" pin="N"/>
<wire x1="119.38" y1="78.74" x2="119.38" y2="83.82" width="0.1524" layer="91"/>
</segment>
</net>
<net name="N$6" class="0">
<segment>
<pinref part="S5" gate="G$1" pin="P"/>
<pinref part="D3" gate="G$1" pin="A"/>
<wire x1="119.38" y1="99.06" x2="119.38" y2="104.14" width="0.1524" layer="91"/>
</segment>
</net>
<net name="N$7" class="0">
<segment>
<pinref part="S8" gate="G$1" pin="P"/>
<pinref part="S7" gate="G$1" pin="N"/>
<wire x1="157.48" y1="78.74" x2="157.48" y2="83.82" width="0.1524" layer="91"/>
</segment>
</net>
<net name="N$8" class="0">
<segment>
<pinref part="S7" gate="G$1" pin="P"/>
<pinref part="D4" gate="G$1" pin="A"/>
<wire x1="157.48" y1="99.06" x2="157.48" y2="104.14" width="0.1524" layer="91"/>
</segment>
</net>
<net name="N$9" class="0">
<segment>
<pinref part="S10" gate="G$1" pin="P"/>
<pinref part="S9" gate="G$1" pin="N"/>
<wire x1="195.58" y1="78.74" x2="195.58" y2="83.82" width="0.1524" layer="91"/>
</segment>
</net>
<net name="N$10" class="0">
<segment>
<pinref part="S9" gate="G$1" pin="P"/>
<pinref part="D5" gate="G$1" pin="A"/>
<wire x1="195.58" y1="99.06" x2="195.58" y2="104.14" width="0.1524" layer="91"/>
</segment>
</net>
<net name="N$11" class="0">
<segment>
<pinref part="S12" gate="G$1" pin="P"/>
<pinref part="S11" gate="G$1" pin="N"/>
<wire x1="233.68" y1="78.74" x2="233.68" y2="83.82" width="0.1524" layer="91"/>
</segment>
</net>
<net name="N$12" class="0">
<segment>
<pinref part="S11" gate="G$1" pin="P"/>
<pinref part="D6" gate="G$1" pin="A"/>
<wire x1="233.68" y1="99.06" x2="233.68" y2="104.14" width="0.1524" layer="91"/>
</segment>
</net>
<net name="N$13" class="0">
<segment>
<pinref part="S14" gate="G$1" pin="P"/>
<pinref part="S13" gate="G$1" pin="N"/>
<wire x1="269.24" y1="78.74" x2="269.24" y2="83.82" width="0.1524" layer="91"/>
</segment>
</net>
<net name="N$14" class="0">
<segment>
<pinref part="S13" gate="G$1" pin="P"/>
<pinref part="D7" gate="G$1" pin="A"/>
<wire x1="269.24" y1="99.06" x2="269.24" y2="104.14" width="0.1524" layer="91"/>
</segment>
</net>
<net name="N$15" class="0">
<segment>
<pinref part="S16" gate="G$1" pin="P"/>
<pinref part="S15" gate="G$1" pin="N"/>
<wire x1="307.34" y1="78.74" x2="307.34" y2="83.82" width="0.1524" layer="91"/>
</segment>
</net>
<net name="N$16" class="0">
<segment>
<pinref part="S15" gate="G$1" pin="P"/>
<pinref part="D8" gate="G$1" pin="A"/>
<wire x1="307.34" y1="99.06" x2="307.34" y2="104.14" width="0.1524" layer="91"/>
</segment>
</net>
<net name="N$25" class="0">
<segment>
<pinref part="U1" gate="G$1" pin="1"/>
<pinref part="R1" gate="G$1" pin="2"/>
<wire x1="101.6" y1="157.48" x2="104.14" y2="157.48" width="0.1524" layer="91"/>
</segment>
</net>
<net name="N$26" class="0">
<segment>
<pinref part="U1" gate="G$1" pin="6"/>
<pinref part="R2" gate="G$1" pin="1"/>
<wire x1="121.92" y1="157.48" x2="119.38" y2="157.48" width="0.1524" layer="91"/>
</segment>
</net>
<net name="3.3VOBC" class="0">
<segment>
<pinref part="U1" gate="G$1" pin="4"/>
<pinref part="3.3VOBC1" gate="G$1" pin="3.3VOBC"/>
<wire x1="119.38" y1="152.4" x2="129.54" y2="152.4" width="0.1524" layer="91"/>
<pinref part="C1" gate="G$1" pin="1"/>
<wire x1="129.54" y1="152.4" x2="137.16" y2="152.4" width="0.1524" layer="91"/>
<junction x="129.54" y="152.4"/>
</segment>
<segment>
<pinref part="U2" gate="G$1" pin="P$3"/>
<pinref part="3.3VOBC2" gate="G$1" pin="3.3VOBC"/>
<wire x1="322.58" y1="175.26" x2="322.58" y2="177.8" width="0.1524" layer="91"/>
</segment>
<segment>
<pinref part="X1" gate="G$1" pin="3"/>
<wire x1="81.28" y1="198.12" x2="88.9" y2="198.12" width="0.1524" layer="91"/>
<wire x1="88.9" y1="198.12" x2="88.9" y2="213.36" width="0.1524" layer="91"/>
<pinref part="3.3VOBC3" gate="G$1" pin="3.3VOBC"/>
</segment>
<segment>
<pinref part="JP2" gate="G$1" pin="3"/>
<pinref part="3.3VOBC4" gate="G$1" pin="3.3VOBC"/>
<wire x1="165.1" y1="160.02" x2="165.1" y2="157.48" width="0.1524" layer="91"/>
</segment>
<segment>
<pinref part="JP1" gate="G$1" pin="1"/>
<pinref part="3.3VOBC5" gate="G$1" pin="3.3VOBC"/>
<wire x1="88.9" y1="152.4" x2="91.44" y2="152.4" width="0.1524" layer="91"/>
</segment>
</net>
<net name="N$27" class="0">
<segment>
<pinref part="D1" gate="G$1" pin="C"/>
<wire x1="43.18" y1="109.22" x2="43.18" y2="114.3" width="0.1524" layer="91"/>
<wire x1="43.18" y1="114.3" x2="81.28" y2="114.3" width="0.1524" layer="91"/>
<wire x1="81.28" y1="114.3" x2="119.38" y2="114.3" width="0.1524" layer="91"/>
<wire x1="119.38" y1="114.3" x2="157.48" y2="114.3" width="0.1524" layer="91"/>
<wire x1="157.48" y1="114.3" x2="195.58" y2="114.3" width="0.1524" layer="91"/>
<wire x1="195.58" y1="114.3" x2="233.68" y2="114.3" width="0.1524" layer="91"/>
<wire x1="233.68" y1="114.3" x2="269.24" y2="114.3" width="0.1524" layer="91"/>
<wire x1="269.24" y1="114.3" x2="307.34" y2="114.3" width="0.1524" layer="91"/>
<pinref part="D8" gate="G$1" pin="C"/>
<wire x1="307.34" y1="109.22" x2="307.34" y2="114.3" width="0.1524" layer="91"/>
<pinref part="D7" gate="G$1" pin="C"/>
<wire x1="269.24" y1="109.22" x2="269.24" y2="114.3" width="0.1524" layer="91"/>
<junction x="269.24" y="114.3"/>
<pinref part="D6" gate="G$1" pin="C"/>
<wire x1="233.68" y1="109.22" x2="233.68" y2="114.3" width="0.1524" layer="91"/>
<junction x="233.68" y="114.3"/>
<pinref part="D5" gate="G$1" pin="C"/>
<wire x1="195.58" y1="109.22" x2="195.58" y2="114.3" width="0.1524" layer="91"/>
<junction x="195.58" y="114.3"/>
<pinref part="D4" gate="G$1" pin="C"/>
<wire x1="157.48" y1="109.22" x2="157.48" y2="114.3" width="0.1524" layer="91"/>
<junction x="157.48" y="114.3"/>
<pinref part="D3" gate="G$1" pin="C"/>
<wire x1="119.38" y1="109.22" x2="119.38" y2="114.3" width="0.1524" layer="91"/>
<junction x="119.38" y="114.3"/>
<pinref part="D2" gate="G$1" pin="C"/>
<wire x1="81.28" y1="109.22" x2="81.28" y2="114.3" width="0.1524" layer="91"/>
<junction x="81.28" y="114.3"/>
<wire x1="307.34" y1="114.3" x2="309.88" y2="114.3" width="0.1524" layer="91"/>
<wire x1="309.88" y1="114.3" x2="309.88" y2="142.24" width="0.1524" layer="91"/>
<junction x="307.34" y="114.3"/>
<pinref part="R3" gate="G$1" pin="1"/>
<pinref part="U2" gate="G$1" pin="P$4"/>
<wire x1="322.58" y1="160.02" x2="320.04" y2="160.02" width="0.1524" layer="91"/>
<wire x1="320.04" y1="160.02" x2="320.04" y2="142.24" width="0.1524" layer="91"/>
<wire x1="309.88" y1="142.24" x2="320.04" y2="142.24" width="0.1524" layer="91"/>
<junction x="320.04" y="142.24"/>
</segment>
</net>
<net name="N$30" class="0">
<segment>
<pinref part="U2" gate="G$1" pin="P$1"/>
<pinref part="R4" gate="G$1" pin="1"/>
<wire x1="327.66" y1="175.26" x2="327.66" y2="180.34" width="0.1524" layer="91"/>
</segment>
</net>
<net name="CS" class="0">
<segment>
<pinref part="R4" gate="G$1" pin="2"/>
<wire x1="327.66" y1="190.5" x2="327.66" y2="193.04" width="0.1524" layer="91"/>
<label x="327.66" y="193.04" size="1.778" layer="95" rot="R90" xref="yes"/>
</segment>
<segment>
<pinref part="X1" gate="G$1" pin="4"/>
<wire x1="81.28" y1="195.58" x2="88.9" y2="195.58" width="0.1524" layer="91"/>
<label x="88.9" y="195.58" size="1.778" layer="95" xref="yes"/>
</segment>
</net>
<net name="VSOLAR" class="0">
<segment>
<pinref part="R3" gate="G$1" pin="2"/>
<wire x1="330.2" y1="142.24" x2="337.82" y2="142.24" width="0.1524" layer="91"/>
<pinref part="U2" gate="G$1" pin="P$5"/>
<wire x1="327.66" y1="160.02" x2="330.2" y2="160.02" width="0.1524" layer="91"/>
<wire x1="330.2" y1="160.02" x2="330.2" y2="142.24" width="0.1524" layer="91"/>
<junction x="330.2" y="142.24"/>
<pinref part="VSOLAR1" gate="G$1" pin="VSOLAR"/>
<wire x1="337.82" y1="149.86" x2="337.82" y2="142.24" width="0.1524" layer="91"/>
</segment>
<segment>
<pinref part="X1" gate="G$1" pin="2"/>
<wire x1="81.28" y1="200.66" x2="83.82" y2="200.66" width="0.1524" layer="91"/>
<wire x1="83.82" y1="200.66" x2="83.82" y2="203.2" width="0.1524" layer="91"/>
<pinref part="X1" gate="G$1" pin="1"/>
<wire x1="83.82" y1="203.2" x2="83.82" y2="213.36" width="0.1524" layer="91"/>
<wire x1="81.28" y1="203.2" x2="83.82" y2="203.2" width="0.1524" layer="91"/>
<junction x="83.82" y="203.2"/>
<pinref part="VSOLAR2" gate="G$1" pin="VSOLAR"/>
</segment>
</net>
<net name="PANELTEMP_SCL" class="0">
<segment>
<pinref part="X1" gate="G$1" pin="6"/>
<wire x1="81.28" y1="190.5" x2="88.9" y2="190.5" width="0.1524" layer="91"/>
<label x="88.9" y="190.5" size="1.778" layer="95" xref="yes"/>
</segment>
<segment>
<pinref part="R1" gate="G$1" pin="1"/>
<wire x1="91.44" y1="157.48" x2="88.9" y2="157.48" width="0.1524" layer="91"/>
<label x="88.9" y="157.48" size="1.778" layer="95" rot="R180" xref="yes"/>
</segment>
</net>
<net name="PANELTEMP_SDA" class="0">
<segment>
<pinref part="X1" gate="G$1" pin="7"/>
<wire x1="81.28" y1="187.96" x2="88.9" y2="187.96" width="0.1524" layer="91"/>
<label x="88.9" y="187.96" size="1.778" layer="95" xref="yes"/>
</segment>
<segment>
<pinref part="R2" gate="G$1" pin="2"/>
<wire x1="132.08" y1="157.48" x2="134.62" y2="157.48" width="0.1524" layer="91"/>
<label x="134.62" y="157.48" size="1.778" layer="95" xref="yes"/>
</segment>
</net>
<net name="N$28" class="0">
<segment>
<pinref part="U1" gate="G$1" pin="3"/>
<wire x1="104.14" y1="152.4" x2="96.52" y2="152.4" width="0.1524" layer="91"/>
<wire x1="96.52" y1="152.4" x2="96.52" y2="149.86" width="0.1524" layer="91"/>
<pinref part="JP1" gate="G$1" pin="2"/>
<wire x1="96.52" y1="149.86" x2="93.98" y2="149.86" width="0.1524" layer="91"/>
</segment>
</net>
<net name="N$29" class="0">
<segment>
<pinref part="U1" gate="G$1" pin="5"/>
<pinref part="JP2" gate="G$1" pin="2"/>
<wire x1="119.38" y1="154.94" x2="162.56" y2="154.94" width="0.1524" layer="91"/>
</segment>
</net>
<net name="STRUT_GND" class="0">
<segment>
<pinref part="H1" gate="G$1" pin="MOUNT"/>
<pinref part="STRUT_GND1" gate="G$1" pin="STRUT_GND"/>
<wire x1="208.28" y1="149.86" x2="205.74" y2="149.86" width="0.1524" layer="91"/>
<wire x1="205.74" y1="149.86" x2="205.74" y2="144.78" width="0.1524" layer="91"/>
<wire x1="205.74" y1="144.78" x2="220.98" y2="144.78" width="0.1524" layer="91"/>
<wire x1="220.98" y1="144.78" x2="220.98" y2="149.86" width="0.1524" layer="91"/>
<junction x="205.74" y="144.78"/>
<pinref part="H2" gate="G$1" pin="MOUNT"/>
<wire x1="220.98" y1="149.86" x2="223.52" y2="149.86" width="0.1524" layer="91"/>
<wire x1="220.98" y1="144.78" x2="238.76" y2="144.78" width="0.1524" layer="91"/>
<wire x1="238.76" y1="144.78" x2="238.76" y2="149.86" width="0.1524" layer="91"/>
<junction x="220.98" y="144.78"/>
<pinref part="H3" gate="G$1" pin="MOUNT"/>
<wire x1="238.76" y1="149.86" x2="241.3" y2="149.86" width="0.1524" layer="91"/>
<wire x1="238.76" y1="144.78" x2="256.54" y2="144.78" width="0.1524" layer="91"/>
<wire x1="256.54" y1="144.78" x2="256.54" y2="149.86" width="0.1524" layer="91"/>
<junction x="238.76" y="144.78"/>
<pinref part="H4" gate="G$1" pin="MOUNT"/>
<wire x1="256.54" y1="149.86" x2="259.08" y2="149.86" width="0.1524" layer="91"/>
</segment>
</net>
</nets>
</sheet>
</sheets>
</schematic>
</drawing>
</eagle>
